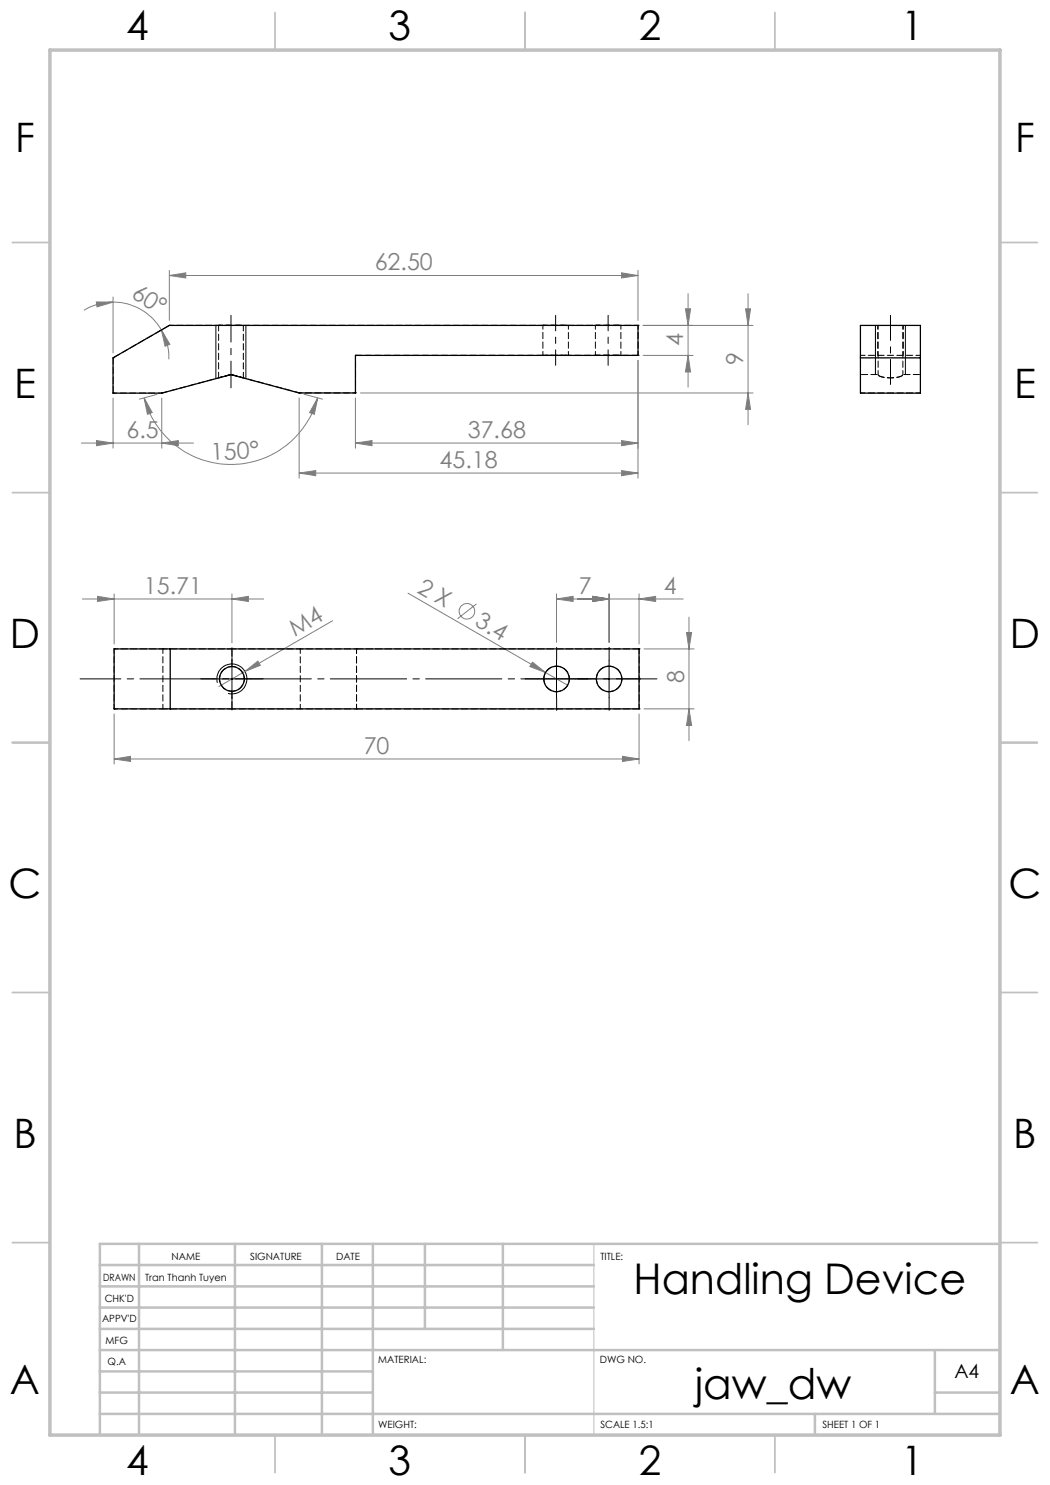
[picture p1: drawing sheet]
<svg xmlns="http://www.w3.org/2000/svg" width="210mm" height="297mm" viewBox="0 0 210 297" stroke-linecap="round" stroke-linejoin="round" font-family="sans-serif">
<g fill="none" stroke="#808080" stroke-width=".2">
<path d="M22.6 59.4v11.2M33.9 55.1l3.2-.5v1zM33.9 54.1v10M33.9 55.1h93.7M124.3 54.6l3.3 .5-3.3 .5zM127.6 54.1v10M137.6 58.7v18.7M149.6 58.7v26.2M19.3 60.4h3.3l-3.2 1zM22.6 79.6v10M22.6 60.4a11.1 11.1 0 0 1 9.7 5.6M22.6 60.4a11.4 11.4 0 0 0-5.8 1.7"/>
<path d="M28.8 79.6l1.6 2.9-.9 .4zM28.8 79.6a18 18 0 0 0 17.4 13.3 18 18 0 0 0 17.3-13.3M31.4 78.9l-3.5 .9M32.3 66l1.7 2.9-1 .3zM32.3 66a10.7 10.7 0 0 1 1.5 5.9M32.3 79.6v10M59.8 79.6v16M60.8 78.8l3.7 1M63.5 79.6l-.6 3.3-1-.4zM71.1 79.6v10M72.1 78.6h78.5M127.6 72.1v23.5"/>
<path d="M128.6 65.1h22M128.6 71.1h10M137.1 61.8h1l-.5 3.3zM137.6 71.1l.5 3.3h-1zM149.1 61.8h1l-.5 3.3zM149.6 78.6l.5 3.3h-1zM16.3 88.6h22.4M19.3 88.1l3.3 .5-3.3 .5zM32.3 88.6l3.4-.5v1zM59.8 94.6l3.3-.5v1zM59.8 94.6h67.8M71.1 88.6l3.3-.5v1z"/>
<path d="M71.1 88.6h56.5M124.3 88.1l3.3 .5-3.3 .5zM124.3 94.1l3.3 .5-3.3 .5zM16.5 119.8h36.2M19.5 119.3l3.3 .5-3.3 .5zM22.8 118.8v10M46.4 119.8l3.3-.5v1zM46.4 118.8v9.8M81.6 118.6l27.5 15.9M111.3 119.8l3.3-.5v1zM111.3 119.8h25.3M111.3 118.8v9.7"/>
<path d="M118.5 119.3l3.3 .5-3.3 .5zM121.8 118.8v9.7M127.8 119.8l3.3-.5v1zM127.8 118.8v10M49 134.3l2.6-2.1 .5 .9zM66.5 124.1l-22.7 13.2M95.3 120.8l-3.8 3M106.5 132.4l2.6 2.1-3.1-1.2zM109.1 134.5l4.4 2.6M128.8 129.8h10M137.3 126.5h1l-.5 3.3zM137.8 123.4v24.7"/>
<path d="M22.8 151.8l3.3-.5v1zM22.8 142.8v10M22.8 151.8h105M124.5 151.3l3.3 .5-3.3 .5zM127.8 142.8v10M128.8 141.8h10M137.8 141.8l.5 3.3h-1z"/>
<circle cx="93.4" cy="122.3" r="1.56"/>
</g>
<path d="M43.2 65.1v10.6M49.2 65.1v10.6M175.1 65.1v9.8M181.1 65.1v9.8M42.6 135.8h7.5M43.5 136.6a3 3 0 0 1 2.6-3.8 3 3 0 0 1 3.3 3.2 3 3 0 0 1-3.8 2.7M46.4 132v7.6M107.6 135.8h7.5M111.3 132v7.6M118.1 135.8h7.5M121.8 132v7.6" fill="none" stroke="#000" stroke-width=".2"/>
<path d="M131.4 135.8h-115.4" fill="none" stroke="#000" stroke-width=".2" stroke-dasharray="15.2 1.3 1.3 1.3" stroke-dashoffset="7.1"/>
<path d="M178.1 76.9v-13.8" fill="none" stroke="#000" stroke-width=".2" stroke-dasharray="15.2 1.3 1.3 1.3" stroke-dashoffset="10.2"/>
<path d="M46.2 63.1v14.5" fill="none" stroke="#000" stroke-width=".2" stroke-dasharray="15.2 1.3 1.3 1.3" stroke-dashoffset="9.9"/>
<path d="M111.1 73.1v-10M121.6 73.1v-10" fill="none" stroke="#000" stroke-width=".2" stroke-dasharray="15.2 1.3 1.3 1.3" stroke-dashoffset="12.1"/>
<path d="M118.8 248.8v38.2" fill="none" stroke="#c0c0c0" stroke-width=".2"/>
<g fill="none" stroke="#c0c0c0" stroke-width=".35">
<path d="M55 2.5v7.5M105 2.5v7.5M155 2.5v7.5M2.5 48.5h7.5M200 48.5h7.5M2.5 98.5h7.5M200 98.5h7.5M2.5 148.5h7.5M200 148.5h7.5M2.5 198.5h7.5M200 198.5h7.5M2.5 248.5h7.5"/>
<path d="M200 248.5h7.5M55 287v7.5M105 287v7.5M155 287v7.5"/>
</g>
<g fill="none" stroke="#c0c0c0" stroke-width=".5">
<path d="M20 257.3h98.8M20 253h98.8M27.8 248.8v38.2M47 248.8v38.2M64.4 248.8v38.2M74.6 248.8v38.2M85 248.8v17M100.6 248.8v21.2M200 248.8h-180v38.2M20 265.8h98.8M20 261.5h98.8M20 278.5h54.6"/>
<path d="M20 274.3h54.6M20 270h180M187 278.5h13M187 270v12.8M20 282.8h180M163 282.8v4.2"/>
</g>
<path d="M10 10h190v277h-190z" fill="none" stroke="#c0c0c0" stroke-width=".7"/>
<path d="M42.6 135.8h-2.4M46.4 132v-2.5M46.4 139.5v2.5M50.1 135.8h2.5M107.6 135.8h-2.6M111.3 132v-2.5M111.3 139.5v2.6M115.1 135.8h2.5M118.1 135.8h-2.6M121.8 132v-2.5M121.8 139.5v2.6M125.6 135.8h2.5" fill="none" stroke="#000" stroke-width=".2" stroke-dasharray="15.2 1.3 1.3 1.3"/>
<g fill="#808080">
<path d="M106.5 132.4l2.6 2.1-3.1-1.2z"/>
<path d="M49 134.3l2.6-2.1 .5 .9z"/>
<path d="M32.3 66l1.7 2.9-1 .3zM19.3 60.4h3.3l-3.2 1z"/>
<path d="M127.8 119.8l3.3-.5v1zM118.5 119.3l3.3 .5-3.3 .5zM118.5 119.3l3.3 .5-3.3 .5zM111.3 119.8l3.3-.5v1z"/>
<path d="M59.8 94.6l3.3-.5v1zM124.3 94.1l3.3 .5-3.3 .5zM22.8 151.8l3.3-.5v1zM124.5 151.3l3.3 .5-3.3 .5zM19.5 119.3l3.3 .5-3.3 .5zM46.4 119.8l3.3-.5v1z"/>
<path d="M19.3 88.1l3.3 .5-3.3 .5zM32.3 88.6l3.4-.5v1z"/>
<path d="M33.9 55.1l3.2-.5v1zM124.3 54.6l3.3 .5-3.3 .5z"/>
<path d="M28.8 79.6l1.6 2.9-.9 .4zM63.5 79.6l-.6 3.3-1-.4z"/>
<path d="M137.6 71.1l.5 3.3h-1zM137.1 61.8h1l-.5 3.3zM137.8 141.8l.5 3.3h-1zM137.3 126.5h1l-.5 3.3z"/>
<path d="M149.6 78.6l.5 3.3h-1zM149.1 61.8h1l-.5 3.3z"/>
<path d="M71.1 88.6l3.3-.5v1zM124.3 88.1l3.3 .5-3.3 .5z"/>
</g>
<g fill="none" stroke="#000" stroke-width=".25">
<path d="M22.6 71.6l11.3-6.5h93.7v6h-56.5v7.5h-11.3l-13.6-3.7-13.9 3.7h-9.7zM172.1 65.1h12v13.5h-12zM172.1 71.6h12M22.8 129.8h105v12h-105zM34 129.8v12"/>
<circle cx="46.4" cy="135.8" r="2.48"/>
<circle cx="111.3" cy="135.8" r="2.55"/>
<circle cx="121.8" cy="135.8" r="2.55"/>
</g>
<g fill="none" stroke="#000" stroke-width=".2" stroke-dasharray="1.3 .6">
<path d="M22.6 71.6h.1M22.6 78.6h.1M22.6 71.6v7M32.4 78.6h.1M33.9 65.1h.1M46.2 74.9h.1M46.2 74.9l2.5 .7-2.5-.7M46.2 74.9l-2.5 .7 2.5-.7M59.9 78.6h.1M71.1 71.1h56.5M71.1 78.6h.1M71.1 71.1h.1"/>
<path d="M127.6 71.1h.1M127.6 65.1h.1M22.8 129.8h.1M71.3 129.8h56.5M71.3 129.8h.1M127.8 129.8h.1M22.8 141.8h.1M71.3 141.8h56.5M71.3 141.8h.1M127.8 141.8h.1"/>
</g>
<g fill="none" stroke="#000" stroke-width=".2" stroke-dasharray="1.3 .6" stroke-dashoffset=".3">
<path d="M108.6 65.1h5.1h-5.1M108.6 71.1h5.1h-5.1M119.1 65.1h5.1h-5.1M119.1 71.1h5.1h-5.1M184.1 78.6h-12M184.1 71.1h-12M108.8 135.8a2.55 2.55 0 0 0 3.7 2.3 2.55 2.55 0 0 0 .3-4.4 2.55 2.55 0 0 0-4 1.6v.5M119.3 135.8a2.55 2.55 0 0 0 3.7 2.3 2.55 2.55 0 0 0 .3-4.4 2.55 2.55 0 0 0-4 1.6v.5M22.8 141.8v-12M32.6 141.8v-12M60.1 141.8v-12M71.3 141.8v-12"/>
<path d="M127.8 141.8v-12"/>
</g>
<path d="M43.7 65.1h5h-5M127.6 65.1h-93.7M32.6 129.8h13.8M32.6 141.8h13.8" fill="none" stroke="#000" stroke-width=".2" stroke-dasharray="1.3 .6" stroke-dashoffset=".4"/>
<path d="M59.9 78.6h11.2M71.1 78.6v-7.5M60.1 129.8h11.2M60.1 141.8h11.2" fill="none" stroke="#000" stroke-width=".2" stroke-dasharray="1.3 .6" stroke-dashoffset=".7"/>
<path d="M32.4 78.6l13.8-3.7M46.2 74.9l13.7 3.7" fill="none" stroke="#000" stroke-width=".2" stroke-dasharray="1.3 .6" stroke-dashoffset=".2"/>
<g fill="none" stroke="#000" stroke-width=".2" stroke-dasharray="1.3 .6" stroke-dashoffset=".5">
<path d="M22.6 78.6h9.8M108.6 65.1v6M113.7 71.1v-6M119.1 65.1v6M124.2 71.1v-6M127.6 71.1v-6M175.5 65.1v6M175.6 65.1v9.8M180.6 74.9v-9.8M180.6 71.1v-6M22.8 129.8h9.8M46.4 129.8h13.7"/>
<path d="M22.8 141.8h9.8M46.4 141.8h13.7"/>
</g>
<path d="M33.9 65.1l-11.3 6.5M175.6 74.9a3.4 3.4 0 0 0 2.9 .7 2.32 2.32 0 0 0 2.1-.7M180.6 74.9a3.4 3.4 0 0 1-2.9 .7 2.32 2.32 0 0 1-2.1-.7" fill="none" stroke="#000" stroke-width=".2" stroke-dasharray="1.3 .6" stroke-dashoffset="-.1"/>
<path d="M43.7 65.1v10.5M48.7 75.6v-10.5" fill="none" stroke="#000" stroke-width=".2" stroke-dasharray="1.3 .6" stroke-dashoffset=".1"/>
<path d="M46.4 138.2a2.47 2.47 0 0 0 2.5-2.4 2.47 2.47 0 0 0-2.5-2.5M46.4 133.3a2.47 2.47 0 0 0-2.5 2.5 2.47 2.47 0 0 0 2.5 2.4" fill="none" stroke="#000" stroke-width=".2" stroke-dasharray="1.3 .6" stroke-dashoffset=".6"/>
<path d="M175.6 74.9h-3.5M184.1 74.9h-3.5M46.4 133.3v-3.5M46.4 141.8v-3.6" fill="none" stroke="#000" stroke-width=".2" stroke-dasharray="1.3 .6" stroke-dashoffset="-.2"/>
<g font-size="8.5">
<text x="126.7" y="258.8">Handling Device</text>
<text x="139" y="279.7">jaw_dw</text>
</g>
<g font-size="8.1">
<text x="25.2" y="8">4</text>
<text x="77.7" y="8">3</text>
<text x="127.7" y="8">2</text>
<text x="180.2" y="8">1</text>
<text x="3" y="30.4">F</text>
<text x="203" y="30.4">F</text>
<text x="2.8" y="79.6">E</text>
<text x="202.8" y="79.6">E</text>
<text x="2" y="129.6">D</text>
<text x="202" y="129.6">D</text>
<text x="1.7" y="179.6">C</text>
<text x="201.7" y="179.6">C</text>
<text x="2.7" y="229.6">B</text>
<text x="202.7" y="229.6">B</text>
<text x="2" y="278.9">A</text>
<text x="202" y="278.9">A</text>
<text x="25.2" y="295">4</text>
<text x="77.7" y="295">3</text>
<text x="127.7" y="295">2</text>
<text x="180.2" y="295">1</text>
</g>
<g font-size="4.7" fill="#808080">
<text x="26.1" y="59.4" transform="rotate(32 26.1 59.4)">60°</text>
<text x="74.9" y="54.1">62.50</text>
<text x="136.6" y="69.2" transform="rotate(-90 136.6 69.2)">4</text>
<text x="148.6" y="73" transform="rotate(-90 148.6 73)">9</text>
<text x="25.3" y="87.6">6.5</text>
<text x="93.6" y="87.6">37.68</text>
<text x="42.3" y="92.1" transform="rotate(-3 42.3 92.1)">150°</text>
<text x="87.9" y="93.6">45.18</text>
<text x="28.8" y="118.8">15.71</text>
<text x="83.3" y="118.4" transform="rotate(30 83.3 118.4)">2 X</text>
<text x="115.7" y="118.8">7</text>
<text x="132.8" y="118.8">4</text>
<text x="94.8" y="125" transform="rotate(30 94.8 125)">3.4</text>
<text x="59" y="127.4" transform="rotate(-30 59 127.4)">M4</text>
<text x="136.8" y="136.6" transform="rotate(-90 136.8 136.6)">8</text>
<text x="72.7" y="150.8">70</text>
</g>
<text font-size="3.9" x="190.9" y="275.5">A4</text>
<g font-size="2">
<text x="34.3" y="252">NAME</text>
<text x="50" y="251.9">SIGNATURE</text>
<text x="67.2" y="251.9">DATE</text>
<text x="120.1" y="251.9">TITLE:</text>
<text x="20.6" y="256.1">DRAWN</text>
<text x="29" y="256.1">Tran Thanh Tuyen</text>
<text x="20.9" y="260.3">CHK'D</text>
<text x="20.4" y="264.4">APPV'D</text>
<text x="21.1" y="268.8">MFG</text>
<text x="21.5" y="273">Q.A</text>
<text x="75.6" y="272.5">MATERIAL:</text>
<text x="120" y="272.5">DWG NO.</text>
<text x="75.6" y="285.5">WEIGHT:</text>
<text x="120.1" y="285.6">SCALE 1.5:1</text>
<text x="164.5" y="285.6">SHEET 1 OF 1</text>
</g>
</svg>
